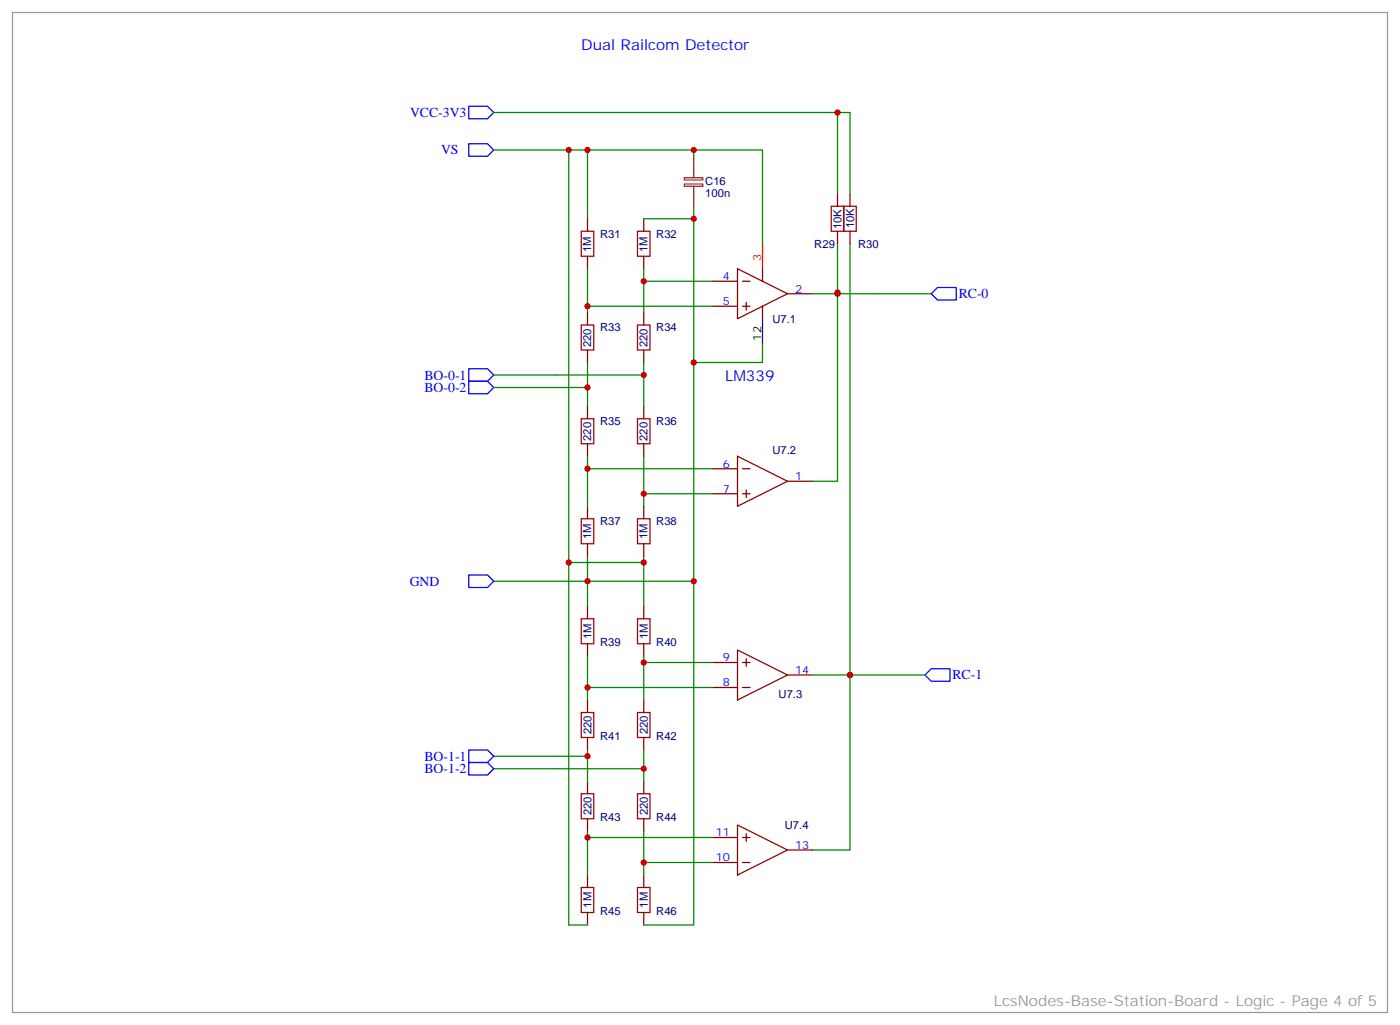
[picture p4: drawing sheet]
<svg xmlns="http://www.w3.org/2000/svg" width="395mm" height="289mm" viewBox="0 0 395 289" stroke-linecap="round" stroke-linejoin="round" font-family="sans-serif">
<g fill="none" stroke="#008700" stroke-width=".35">
<path d="M139.3 31.8h97.1M139.3 42.3h75.9v26.5M160.5 42.3v116.5h21.2v-1.8M165.8 42.3v19.4M195.8 58.2v3.5h-14.1M195.8 42.3v1.8M236.4 54.7v-22.9h3.5v22.9M165.8 75.8v12.4M181.7 75.8v12.4M181.7 79.4h19.4M195.8 61.7v102.3h-30v-7M236.4 68.8v67h-7.1"/>
<path d="M239.9 68.8v171.1h-10.6M165.8 86.4h35.3M215.2 97v5.3h-19.4M236.4 82.6v.3h-7.1M236.4 82.9h26.4M139.3 109.4h26.5M139.3 105.8h42.4M165.8 102.3v12.4M181.7 102.3v12.4M165.8 128.8v14.1M165.8 132.3h35.3M181.7 128.8v14.1"/>
<path d="M181.7 139.3h19.4M160.5 158.8v102.3h5.3M181.7 158.8v12.3M139.3 164h26.5v7.1M195.8 164v97.1h-14.1M165.8 185.2v12.4M165.8 194h35.3M181.7 185.2v12.4M181.7 187h19.4M229.3 190.5h31.8M139.3 217h42.4M139.3 213.4h26.5"/>
<path d="M165.8 211.7v8.8M181.7 211.7v8.8M165.8 234.6v12.3M165.8 236.4h35.3M181.7 234.6v12.3M181.7 243.4h19.4"/>
</g>
<path d="M193.1 50.2h5.2v.6h-5.2zM193.1 51.9h5.2v.7h-5.2zM195.8 44.1v6M195.8 52.6v5.6" fill="none" stroke="#8c2424" stroke-width=".35"/>
<g fill="none" stroke="#870000" stroke-width=".35">
<path d="M236.4 54.7v3.5M239.9 54.7v3.5M165.8 61.7v3.6M165.8 72.3v3.5M181.7 61.7v3.6M181.7 72.3v3.5M201.1 79.4h7M208.1 75.8l14.1 7.1-14.1 7.1zM209.5 79.4h2.2M215.2 75.8v3.6M236.4 65.3v3.5M239.9 65.3v3.5"/>
<path d="M165.8 88.2v3.5M165.8 98.8v3.5M181.7 88.2v3.5M181.7 98.8v3.5M201.1 86.4h7M209.5 86.4h2.2M210.6 85.4v2.1M215.2 86.4v3.6M222.2 82.9h7.1M165.8 114.7v3.5M181.7 114.7v3.5M165.8 125.2v3.6"/>
<path d="M181.7 125.2v3.6M201.1 132.3h7M201.1 139.3h7M208.1 128.8l14.1 7-14.1 7.1zM209.5 132.3h2.2M209.5 139.3h2.2M210.6 138.3v2.1M222.2 135.8h7.1M165.8 142.9v3.5M165.8 153.5v3.5M181.7 142.9v3.5M181.7 153.5v3.5"/>
<path d="M165.8 171.1v3.5M181.7 171.1v3.5M165.8 181.7v3.5M165.8 197.6v3.5M181.7 181.7v3.5M181.7 197.6v3.5M201.1 194h7M201.1 187h7M208.1 183.4l14.1 7.1-14.1 7.1zM209.5 194h2.2M209.5 187h2.2M210.6 185.9v2.1"/>
<path d="M222.2 190.5h7.1M165.8 208.1v3.6M181.7 208.1v3.6M165.8 220.5v3.5M165.8 231.1v3.5M181.7 220.5v3.5M181.7 231.1v3.5M201.1 236.4h7M208.1 232.8l14.1 7.1-14.1 7zM209.5 236.4h2.2M210.6 235.3v2.1M222.2 239.9h7.1"/>
<path d="M165.8 246.9v3.6M165.8 257.5v3.6M181.7 246.9v3.6M181.7 257.5v3.6M201.1 243.4h7M209.5 243.4h2.2"/>
</g>
<path d="M215.2 68.8v7" fill="none" stroke="#f00" stroke-width=".35"/>
<path d="M215.2 90v7" fill="none" stroke="#000" stroke-width=".35"/>
<g fill="none" stroke="#a10000" stroke-width=".35">
<path d="M234.6 58.2h3.5v7.1h-3.5zM238.1 58.2h3.6v7.1h-3.6zM164 65.3h3.6v7h-3.6zM179.9 65.3h3.5v7h-3.5zM164 91.7h3.6v7.1h-3.6zM179.9 91.7h3.5v7.1h-3.5zM164 118.2h3.6v7h-3.6zM179.9 118.2h3.5v7h-3.5zM164 146.4h3.6v7.1h-3.6zM179.9 146.4h3.5v7.1h-3.5zM164 174.6h3.6v7.1h-3.6zM179.9 174.6h3.5v7.1h-3.5z"/>
<path d="M164 201.1h3.6v7h-3.6zM179.9 201.1h3.5v7h-3.5zM164 224h3.6v7.1h-3.6zM179.9 224h3.5v7.1h-3.5zM164 250.5h3.6v7h-3.6zM179.9 250.5h3.5v7h-3.5z"/>
</g>
<path d="M132.3 30h5.3l1.7 1.8-1.7 1.7h-5.3zM132.3 40.6h5.3l1.7 1.7-1.7 1.8h-5.3zM262.8 82.9l1.8-1.8h5.3v3.6h-5.3zM132.3 107.6h5.3l1.7 1.8-1.7 1.7h-5.3zM132.3 104.1h5.3l1.7 1.7-1.7 1.8h-5.3zM132.3 162.3h5.3l1.7 1.7-1.7 1.8h-5.3zM261.1 190.5l1.7-1.8h5.3v3.6h-5.3zM132.3 215.2h5.3l1.7 1.8-1.7 1.7h-5.3zM132.3 211.7h5.3l1.7 1.7-1.7 1.8h-5.3z" fill="none" stroke="#00f" stroke-width=".35"/>
<path d="M3.5 3.5h388.1v282.3h-388.1z" fill="none" stroke="#999" stroke-width=".35"/>
<g fill="#c00">
<circle cx="181.7" cy="158.7" r=".88"/>
<circle cx="181.7" cy="243.4" r=".88"/>
<circle cx="195.8" cy="164" r=".88"/>
<circle cx="165.8" cy="236.4" r=".88"/>
<circle cx="165.8" cy="194" r=".88"/>
<circle cx="181.7" cy="187" r=".88"/>
<circle cx="165.8" cy="164" r=".88"/>
<circle cx="165.8" cy="132.3" r=".88"/>
<circle cx="165.8" cy="109.4" r=".88"/>
<circle cx="181.7" cy="139.3" r=".88"/>
<circle cx="181.7" cy="79.4" r=".88"/>
<circle cx="165.8" cy="86.4" r=".88"/>
<circle cx="165.8" cy="213.4" r=".88"/>
<circle cx="160.5" cy="158.7" r=".88"/>
<circle cx="181.7" cy="105.8" r=".88"/>
<circle cx="181.7" cy="217" r=".88"/>
<circle cx="236.4" cy="82.5" r=".88"/>
<circle cx="236.4" cy="82.9" r=".88"/>
<circle cx="239.9" cy="190.5" r=".88"/>
<circle cx="236.4" cy="31.7" r=".88"/>
<circle cx="160.5" cy="42.3" r=".88"/>
<circle cx="165.8" cy="42.3" r=".88"/>
<circle cx="195.8" cy="61.7" r=".88"/>
<circle cx="195.8" cy="42.3" r=".88"/>
<circle cx="195.8" cy="102.3" r=".88"/>
</g>
<g font-size="4.2" fill="#00f">
<text x="164" y="14.1">Dual Railcom Detector</text>
<text x="204.6" y="107.6">LM339</text>
</g>
<text font-size="4.2" fill="#999" x="280.5" y="284">LcsNodes-Base-Station-Board - Logic - Page 4 of 5</text>
<g font-size="3.9" fill="#00f">
<text x="115.7" y="33">VCC-3V3</text>
<text x="124.5" y="43.6">VS</text>
<text x="270.6" y="84.1">RC-0</text>
<text x="119.8" y="107.1">BO-0-1</text>
<text x="119.8" y="110.6">BO-0-2</text>
<text x="115.6" y="165.3">GND</text>
<text x="268.8" y="191.7">RC-1</text>
<text x="119.8" y="214.7">BO-1-1</text>
<text x="119.8" y="218.2">BO-1-2</text>
</g>
<g font-size="3.2" fill="#000080">
<text x="199" y="52.3">C16</text>
<text x="199" y="55.5">100n</text>
<text x="237.5" y="64.7" transform="rotate(-90 237.5 64.7)">10K</text>
<text x="241" y="64.5" transform="rotate(-90 241 64.5)">10K</text>
<text x="166.9" y="71.1" transform="rotate(-90 166.9 71.1)">1M</text>
<text x="169.3" y="67">R31</text>
<text x="182.8" y="71.1" transform="rotate(-90 182.8 71.1)">1M</text>
<text x="185.2" y="67">R32</text>
<text x="229.8" y="69.9">R29</text>
<text x="242.2" y="69.9">R30</text>
<text x="169.3" y="93.5">R33</text>
<text x="185.2" y="93.5">R34</text>
<text x="218" y="91.1">U7.1</text>
<text x="166.9" y="98" transform="rotate(-90 166.9 98)">220</text>
<text x="182.8" y="98" transform="rotate(-90 182.8 98)">220</text>
<text x="169.3" y="119.9">R35</text>
<text x="185.2" y="119.9">R36</text>
<text x="166.9" y="124.5" transform="rotate(-90 166.9 124.5)">220</text>
<text x="182.8" y="124.5" transform="rotate(-90 182.8 124.5)">220</text>
<text x="218" y="128.1">U7.2</text>
<text x="169.3" y="148.2">R37</text>
<text x="185.2" y="148.2">R38</text>
<text x="166.9" y="152.2" transform="rotate(-90 166.9 152.2)">1M</text>
<text x="182.8" y="152.2" transform="rotate(-90 182.8 152.2)">1M</text>
<text x="167" y="180.3" transform="rotate(-90 167 180.3)">1M</text>
<text x="169.3" y="182.4">R39</text>
<text x="182.8" y="180.3" transform="rotate(-90 182.8 180.3)">1M</text>
<text x="185.2" y="182.4">R40</text>
<text x="219.7" y="196.9">U7.3</text>
<text x="167" y="207.2" transform="rotate(-90 167 207.2)">220</text>
<text x="169.3" y="208.8">R41</text>
<text x="182.8" y="207.2" transform="rotate(-90 182.8 207.2)">220</text>
<text x="185.2" y="208.8">R42</text>
<text x="167" y="230.1" transform="rotate(-90 167 230.1)">220</text>
<text x="169.3" y="231.8">R43</text>
<text x="182.8" y="230.1" transform="rotate(-90 182.8 230.1)">220</text>
<text x="185.2" y="231.8">R44</text>
<text x="221.5" y="234">U7.4</text>
<text x="167" y="256.1" transform="rotate(-90 167 256.1)">1M</text>
<text x="182.8" y="256.1" transform="rotate(-90 182.8 256.1)">1M</text>
<text x="169.3" y="258.2">R45</text>
<text x="185.2" y="258.2">R46</text>
</g>
<text font-size="3.2" fill="#f00" x="214.8" y="73.7" transform="rotate(-90 214.8 73.7)">3</text>
<g font-size="3.2" fill="#00f">
<text x="204" y="79">4</text>
<text x="224.4" y="82.6">2</text>
<text x="204" y="86.1">5</text>
<text x="204" y="131.9">6</text>
<text x="224.4" y="135.5">1</text>
<text x="204" y="139">7</text>
<text x="204" y="186.6">9</text>
<text x="224.4" y="190.1">14</text>
<text x="204" y="193.7">8</text>
<text x="202" y="236">11</text>
<text x="224.4" y="239.5">13</text>
<text x="202" y="243.1">10</text>
</g>
<text font-size="3.2" x="214.8" y="96.1" transform="rotate(-90 214.8 96.1)">12</text>
</svg>
